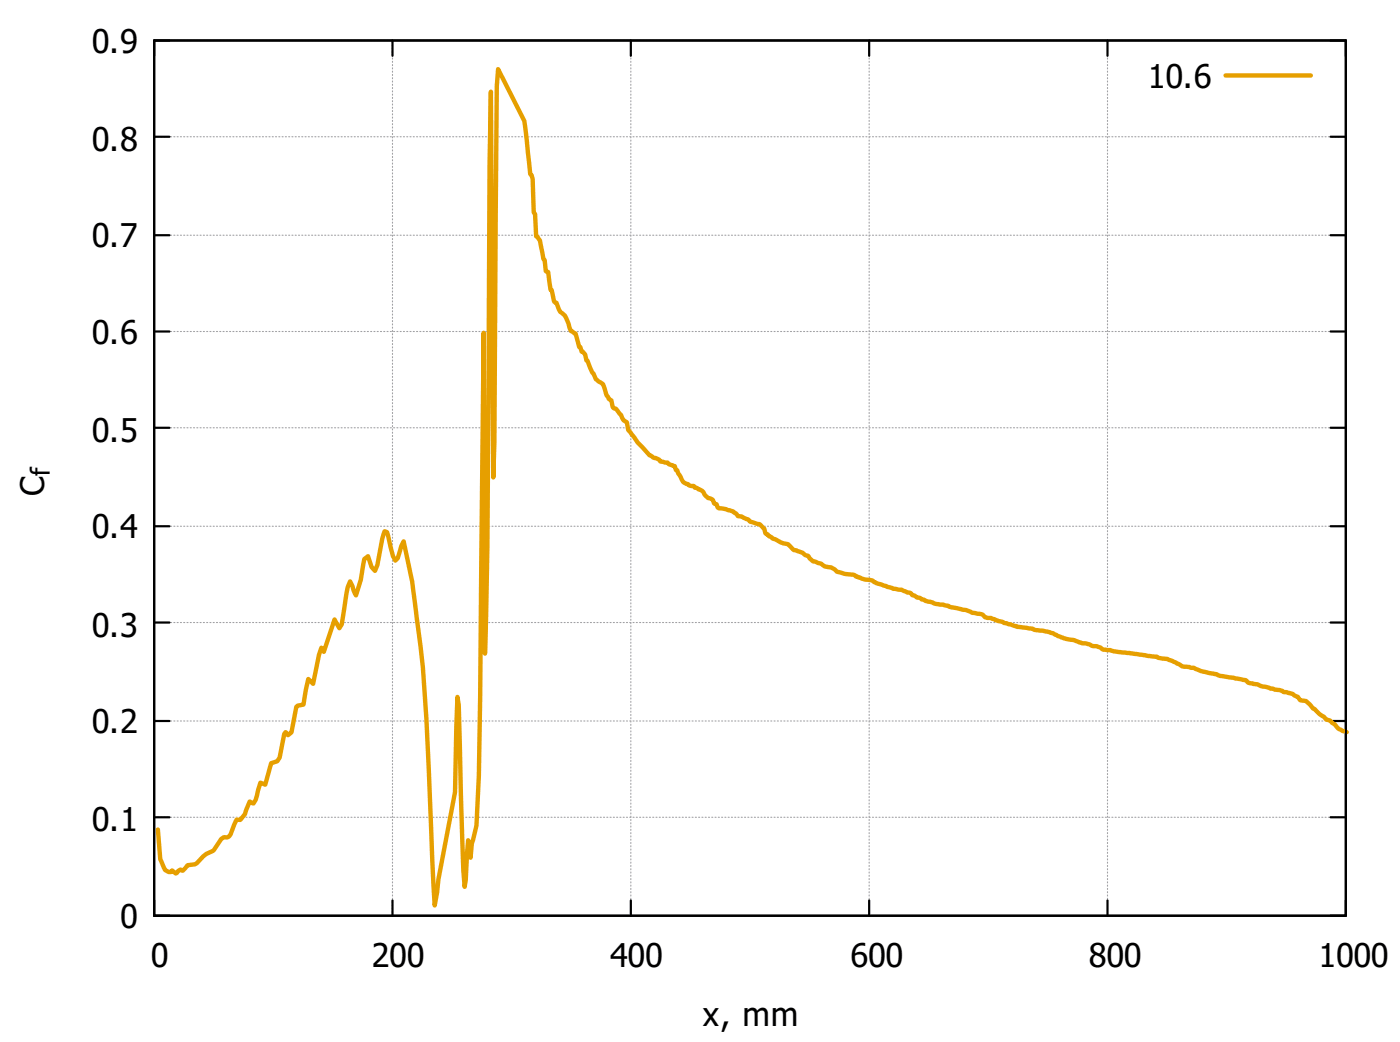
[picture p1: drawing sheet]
<svg xmlns="http://www.w3.org/2000/svg" width="226mm" height="168mm" viewBox="0 0 226 168" stroke-linecap="round" stroke-linejoin="round" font-family="sans-serif">
<g fill="none" stroke="#a0a0a4" stroke-width=".18" stroke-dasharray=".2 .4">
<path d="M24.9 6.5h192.1M24.9 37.9h192.1M24.9 22h192.1M24.9 53.4h192.1M24.9 68.9h192.1M24.9 84.8h192.1M24.9 116.2h192.1M24.9 100.3h192.1M24.9 131.7h192.1M24.9 147.6h192.1M24.9 147.6v-141.1M63.3 147.6v-141.1"/>
<path d="M101.7 147.6v-141.1M140.2 147.6v-141.1M178.6 147.6v-141.1M217 147.6v-141.1"/>
</g>
<g fill="none" stroke="#000" stroke-width=".35">
<path d="M24.9 6.5h192.1v141.1h-192.1zM27.3 6.5h-2.4v2.5M63.3 6.5v2.5M101.7 6.5v2.5M140.2 6.5v2.5M178.6 6.5v2.5M214.6 6.5h2.4v2.5M24.9 37.9h2.4M24.9 22h2.4M214.6 37.9h2.4M214.6 22h2.4M24.9 53.4h2.4"/>
<path d="M214.6 53.4h2.4M24.9 68.9h2.4M214.6 68.9h2.4M24.9 84.8h2.4M214.6 84.8h2.4M24.9 116.2h2.4M24.9 100.3h2.4M214.6 116.2h2.4M214.6 100.3h2.4M24.9 131.7h2.4M214.6 131.7h2.4M24.9 145.1v2.5h2.4"/>
<path d="M63.3 145.1v2.5M101.7 145.1v2.5M140.2 145.1v2.5M178.6 145.1v2.5M217 145.1v2.5h-2.4"/>
</g>
<path d="M197.6 12.2h13.8M217.2 118a3.5 3.5 0 0 1-2-1.3l-.7-.6-.6-.1-1.9-1.7-.2-.1-.6-.7a1.78 1.78 0 0 0-1.5-.7l-.4-.5-1-.5-1.3-.3-.2-.2-.4-.1-1.5-.2-1.6-.5-.5-.2-1-.2a.79 .79 0 0 1-.8-.4l-2.1-.5-2.1-.3-.6-.3a12.4 12.4 0 0 1-3.7-1l-1.9-.2-1.3-.8a4 4 0 0 0-2.2-.5l-.3-.1-.2-.2-6.2-.7-2.1-.4a.66 .66 0 0 1-.8-.3l-.6-.2-.7-.1-1-.4-1.1-.2-.8-.3a8.1 8.1 0 0 1-3.6-1.2l-.8-.2-2.1-.3-.3-.2-2.5-.3-.1-.1-3.3-.9-.8-.4h-.6a.88 .88 0 0 1-.7-.5l-1.8-.4-.9-.4-2.3-.4-.6-.3-2.1-.3-.4-.2-1.7-.5-.4-.3h-.4l-.4-.3-.4-.1-.2-.3-.6-.1-.9-.5-1.4-.1-2.7-.9-.7-.5-1.2-.1-1-.3-.7-.5-1.4-.1-1.3-.4-.4-.3-.6-.4-1-.1-.5-.4-1.4-.4-.6-.5-.1-.4-.4-.1a3.9 3.9 0 0 0-2-.8 2.35 2.35 0 0 0-1.9-1.2l-1.5-.7-.2-.2-.4-.2-.2-.3h-.2l-.2-.2-.2-.7-.7-.7-1.5-.4-.3-.3-1.1-.6h-.6l-.8-.8-1.1-.3-1.2-.2-.2-.1-.1-.6-.4-.1-.2-.6-.8-.2-1-1.2-.5-.2-.2-.2-.4-.1-.2-.3-.8-.1-.2-.2-.6-.2-.9-1.5-.2-.5-.2-.1-.2-.6-1-.3-.1-.3-1.2-.1-.2-.3-1-.4-.5-.3-2-2.1-1.5-2-.2-1.2a1.39 1.39 0 0 1-1-1.2l-.7-1-.4-.1-.2-.2-.2-1.1-.4-.2-.4-.6-.5-1.8-.6-.3a2.34 2.34 0 0 1-1-1.4l-.2-.1-.7-2h-.2l-.2-1-.4-.4h-.2l-.2-.8h-.2l-.6-2.2-.7-.3-.4-1.2a2.62 2.62 0 0 0-1.4-2l-.6-1.4-.3-.2-.4-1.9h-.2l-.4-2.9-.4-.1-.2-1.8-.2-.2-.5-3-.4-.5-.2-.1-.2-3.6-.2-.3-.2-5.4-.2-.6-.2-.1-.9-8.6-4.3-8.4-.2 2.8-.4 57.4-.1 5.6-.4-62.1-.2 11.5-.4 61.8-.2 11.4-.2 5.8-.2-51.7-.6 58.6-.2 12.8-.4 8-.7 2.9-.2 2.3-.2-.6-.2-2.2-.4 6.4-.2 1.1-.4-7.7-.5-21.6-.2-1.3-.4 15.4-2.7 14-.2 2.1-.4 2.1-.4-7.2a662.8 662.8 0 0 0-1.7-33l-1-7.6a84.9 84.9 0 0 0-1.9-10.9l-.4 .8-.6 2-.3 .3-.4-.7-1-3.8-.4-.2-.4 1.3-.7 4.1-.4 1-.6-.6-.6-1.8-.6 .5-.5 3.3-.8 2.6-.9-2.3-.4 .9-1 6-.4 .6-.7-1.4-1.8 5.2-.4-.6-.4 1.1-.9 4.7-.8-.8-.8 4.1-.9 .2-.2 .2-.8 4.1-.6 .5-.3-.5-.3 .3-.7 3.8-.4 .6-1 .3-.9 3.5-.8-.4-.8 2.8-.3 .6-.6-.3-.8 2-.7 .9h-.6l-1 2.3-.2 .3-.4 .3a.92 .92 0 0 0-1.1 .5l-1.2 1.6a4.7 4.7 0 0 0-2.5 1.9l-.4 .3-1.1 .1-.8 .9-.4-.2-.4 .2-.3 .5-.6-.5-.2 .2h-.4l-.6-.3-.8-1.7-.3-4.8" fill="none" stroke="#e69f00" stroke-width=".71"/>
<g font-size="5.3">
<text x="14.8" y="8.5">0.9</text>
<text x="185.1" y="14.1">10.6</text>
<text x="14.8" y="24.3">0.8</text>
<text x="14.8" y="39.8">0.7</text>
<text x="14.8" y="55.4">0.6</text>
<text x="14.8" y="71.2">0.5</text>
<text x="7.1" y="79.9" transform="rotate(-90 7.1 79.9)">C</text>
<text x="14.8" y="86.7">0.4</text>
<text x="14.8" y="102.6">0.3</text>
<text x="14.8" y="118.1">0.2</text>
<text x="14.8" y="134">0.1</text>
<text x="19.4" y="149.5">0</text>
<text x="24.3" y="155.9">0</text>
<text x="59.9" y="155.9">200</text>
<text x="98.4" y="155.9">400</text>
<text x="137.2" y="155.9">600</text>
<text x="175.6" y="155.9">800</text>
<text x="212.6" y="155.9">1000</text>
<text x="113.4" y="165.4">x, mm</text>
</g>
<text font-size="4.2" x="8.1" y="76.7" transform="rotate(-90 8.1 76.7)">f</text>
</svg>
